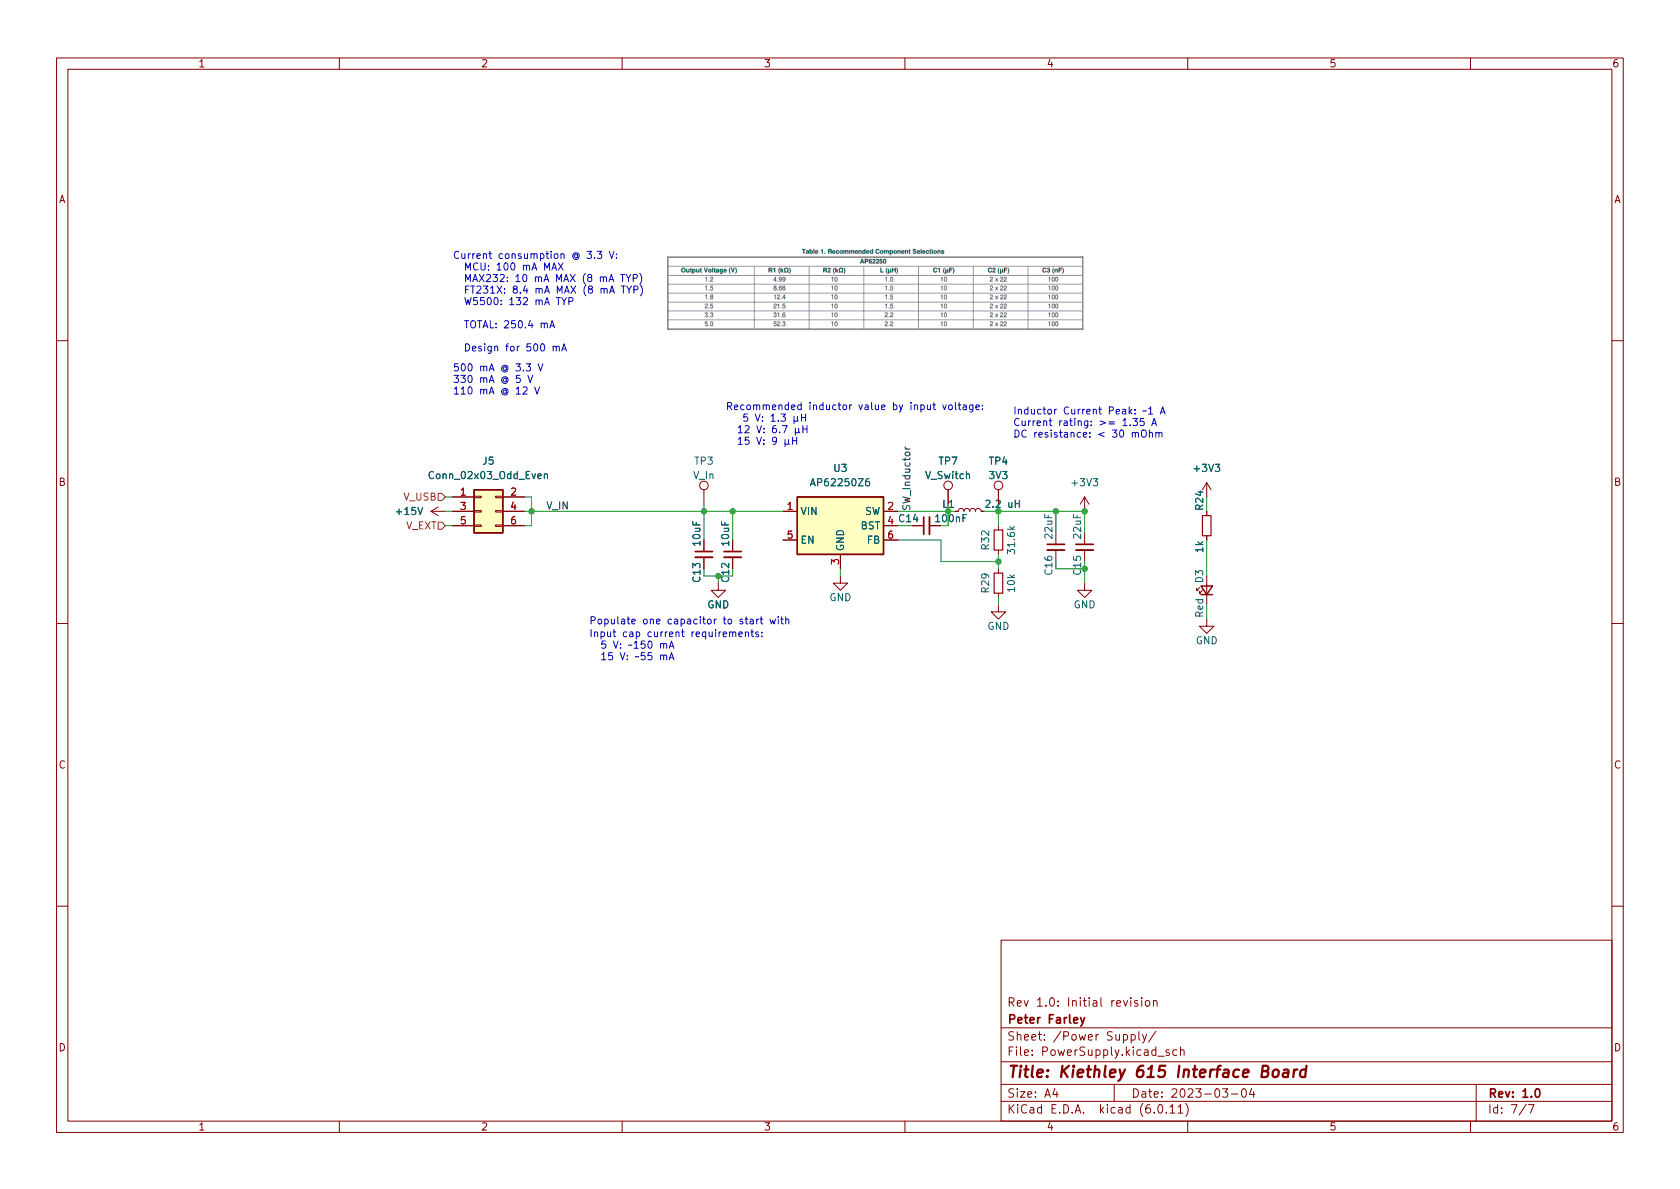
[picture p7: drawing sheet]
(kicad_sch (version 20211123) (generator eeschema)

 (paper "A4")

 (title_block
  (title "Kiethley 615 Interface Board")
  (date "2023-03-04")
  (rev "1.0")
  (company "Peter Farley")
  (comment 1 "Rev 1.0: Initial revision"))

 (lib_symbols
  (symbol "Connector:TestPoint" (pin_numbers hide) (pin_names (offset 0.762) hide) (in_bom yes) (on_board yes)
   (property "Reference" "TP" (id 0) (at 0 6.858 0) (effects (font (size 1.27 1.27))))
   (property "Value" "TestPoint" (id 1) (at 0 5.08 0) (effects (font (size 1.27 1.27))))
   (property "Footprint" "" (id 2) (at 5.08 0 0) (effects (font (size 1.27 1.27)) hide))
   (property "Datasheet" "~" (id 3) (at 5.08 0 0) (effects (font (size 1.27 1.27)) hide))
   (symbol "TestPoint_0_1"
    (circle (center 0 3.302) (radius 0.762) (stroke (width 0) (type default) (color 0 0 0 0)) (fill (type none))))
   (symbol "TestPoint_1_1"
    (pin passive line (at 0 0 90) (length 2.54) (name "1" (effects (font (size 1.27 1.27)))) (number "1" (effects (font (size 1.27 1.27)))))))
  (symbol "Connector_Generic:Conn_02x03_Odd_Even" (pin_names (offset 1.016) hide) (in_bom yes) (on_board yes)
   (property "Reference" "J" (id 0) (at 1.27 5.08 0) (effects (font (size 1.27 1.27))))
   (property "Value" "Conn_02x03_Odd_Even" (id 1) (at 1.27 -5.08 0) (effects (font (size 1.27 1.27))))
   (property "Footprint" "" (id 2) (at 0 0 0) (effects (font (size 1.27 1.27)) hide))
   (property "Datasheet" "~" (id 3) (at 0 0 0) (effects (font (size 1.27 1.27)) hide))
   (symbol "Conn_02x03_Odd_Even_1_1"
    (rectangle (start -1.27 -2.413) (end 0 -2.667) (stroke (width 0.1524) (type default) (color 0 0 0 0)) (fill (type none)))
    (rectangle (start -1.27 0.127) (end 0 -0.127) (stroke (width 0.1524) (type default) (color 0 0 0 0)) (fill (type none)))
    (rectangle (start -1.27 2.667) (end 0 2.413) (stroke (width 0.1524) (type default) (color 0 0 0 0)) (fill (type none)))
    (rectangle (start -1.27 3.81) (end 3.81 -3.81) (stroke (width 0.254) (type default) (color 0 0 0 0)) (fill (type background)))
    (rectangle (start 3.81 -2.413) (end 2.54 -2.667) (stroke (width 0.1524) (type default) (color 0 0 0 0)) (fill (type none)))
    (rectangle (start 3.81 0.127) (end 2.54 -0.127) (stroke (width 0.1524) (type default) (color 0 0 0 0)) (fill (type none)))
    (rectangle (start 3.81 2.667) (end 2.54 2.413) (stroke (width 0.1524) (type default) (color 0 0 0 0)) (fill (type none)))
    (pin passive line (at -5.08 2.54 0) (length 3.81) (name "Pin_1" (effects (font (size 1.27 1.27)))) (number "1" (effects (font (size 1.27 1.27)))))
    (pin passive line (at 7.62 2.54 180) (length 3.81) (name "Pin_2" (effects (font (size 1.27 1.27)))) (number "2" (effects (font (size 1.27 1.27)))))
    (pin passive line (at -5.08 0 0) (length 3.81) (name "Pin_3" (effects (font (size 1.27 1.27)))) (number "3" (effects (font (size 1.27 1.27)))))
    (pin passive line (at 7.62 0 180) (length 3.81) (name "Pin_4" (effects (font (size 1.27 1.27)))) (number "4" (effects (font (size 1.27 1.27)))))
    (pin passive line (at -5.08 -2.54 0) (length 3.81) (name "Pin_5" (effects (font (size 1.27 1.27)))) (number "5" (effects (font (size 1.27 1.27)))))
    (pin passive line (at 7.62 -2.54 180) (length 3.81) (name "Pin_6" (effects (font (size 1.27 1.27)))) (number "6" (effects (font (size 1.27 1.27)))))))
  (symbol "Device:C_Small" (pin_numbers hide) (pin_names (offset 0.254) hide) (in_bom yes) (on_board yes)
   (property "Reference" "C" (id 0) (at 0.254 1.778 0) (effects (font (size 1.27 1.27)) (justify left)))
   (property "Value" "C_Small" (id 1) (at 0.254 -2.032 0) (effects (font (size 1.27 1.27)) (justify left)))
   (property "Footprint" "" (id 2) (at 0 0 0) (effects (font (size 1.27 1.27)) hide))
   (property "Datasheet" "~" (id 3) (at 0 0 0) (effects (font (size 1.27 1.27)) hide))
   (symbol "C_Small_0_1"
    (polyline (pts (xy -1.524 -0.508) (xy 1.524 -0.508)) (stroke (width 0.3302) (type default) (color 0 0 0 0)) (fill (type none)))
    (polyline (pts (xy -1.524 0.508) (xy 1.524 0.508)) (stroke (width 0.3048) (type default) (color 0 0 0 0)) (fill (type none))))
   (symbol "C_Small_1_1"
    (pin passive line (at 0 2.54 270) (length 2.032) (name "~" (effects (font (size 1.27 1.27)))) (number "1" (effects (font (size 1.27 1.27)))))
    (pin passive line (at 0 -2.54 90) (length 2.032) (name "~" (effects (font (size 1.27 1.27)))) (number "2" (effects (font (size 1.27 1.27)))))))
  (symbol "Device:LED_Small" (pin_numbers hide) (pin_names (offset 0.254) hide) (in_bom yes) (on_board yes)
   (property "Reference" "D" (id 0) (at -1.27 3.175 0) (effects (font (size 1.27 1.27)) (justify left)))
   (property "Value" "LED_Small" (id 1) (at -4.445 -2.54 0) (effects (font (size 1.27 1.27)) (justify left)))
   (property "Footprint" "" (id 2) (at 0 0 90) (effects (font (size 1.27 1.27)) hide))
   (property "Datasheet" "~" (id 3) (at 0 0 90) (effects (font (size 1.27 1.27)) hide))
   (symbol "LED_Small_0_1"
    (polyline (pts (xy -0.762 -1.016) (xy -0.762 1.016)) (stroke (width 0.254) (type default) (color 0 0 0 0)) (fill (type none)))
    (polyline (pts (xy 1.016 0) (xy -0.762 0)) (stroke (width 0) (type default) (color 0 0 0 0)) (fill (type none)))
    (polyline (pts (xy 0.762 -1.016) (xy -0.762 0) (xy 0.762 1.016) (xy 0.762 -1.016)) (stroke (width 0.254) (type default) (color 0 0 0 0)) (fill (type none)))
    (polyline (pts (xy 0 0.762) (xy -0.508 1.27) (xy -0.254 1.27) (xy -0.508 1.27) (xy -0.508 1.016)) (stroke (width 0) (type default) (color 0 0 0 0)) (fill (type none)))
    (polyline (pts (xy 0.508 1.27) (xy 0 1.778) (xy 0.254 1.778) (xy 0 1.778) (xy 0 1.524)) (stroke (width 0) (type default) (color 0 0 0 0)) (fill (type none))))
   (symbol "LED_Small_1_1"
    (pin passive line (at -2.54 0 0) (length 1.778) (name "K" (effects (font (size 1.27 1.27)))) (number "1" (effects (font (size 1.27 1.27)))))
    (pin passive line (at 2.54 0 180) (length 1.778) (name "A" (effects (font (size 1.27 1.27)))) (number "2" (effects (font (size 1.27 1.27)))))))
  (symbol "Device:L_Small" (pin_numbers hide) (pin_names (offset 0.254) hide) (in_bom yes) (on_board yes)
   (property "Reference" "L" (id 0) (at 0.762 1.016 0) (effects (font (size 1.27 1.27)) (justify left)))
   (property "Value" "L_Small" (id 1) (at 0.762 -1.016 0) (effects (font (size 1.27 1.27)) (justify left)))
   (property "Footprint" "" (id 2) (at 0 0 0) (effects (font (size 1.27 1.27)) hide))
   (property "Datasheet" "~" (id 3) (at 0 0 0) (effects (font (size 1.27 1.27)) hide))
   (symbol "L_Small_0_1"
    (arc (start 0 -2.032) (mid 0.508 -1.524) (end 0 -1.016) (stroke (width 0) (type default) (color 0 0 0 0)) (fill (type none)))
    (arc (start 0 -1.016) (mid 0.508 -0.508) (end 0 0) (stroke (width 0) (type default) (color 0 0 0 0)) (fill (type none)))
    (arc (start 0 0) (mid 0.508 0.508) (end 0 1.016) (stroke (width 0) (type default) (color 0 0 0 0)) (fill (type none)))
    (arc (start 0 1.016) (mid 0.508 1.524) (end 0 2.032) (stroke (width 0) (type default) (color 0 0 0 0)) (fill (type none))))
   (symbol "L_Small_1_1"
    (pin passive line (at 0 2.54 270) (length 0.508) (name "~" (effects (font (size 1.27 1.27)))) (number "1" (effects (font (size 1.27 1.27)))))
    (pin passive line (at 0 -2.54 90) (length 0.508) (name "~" (effects (font (size 1.27 1.27)))) (number "2" (effects (font (size 1.27 1.27)))))))
  (symbol "Device:R_Small" (pin_numbers hide) (pin_names (offset 0.254) hide) (in_bom yes) (on_board yes)
   (property "Reference" "R" (id 0) (at 0.762 0.508 0) (effects (font (size 1.27 1.27)) (justify left)))
   (property "Value" "R_Small" (id 1) (at 0.762 -1.016 0) (effects (font (size 1.27 1.27)) (justify left)))
   (property "Footprint" "" (id 2) (at 0 0 0) (effects (font (size 1.27 1.27)) hide))
   (property "Datasheet" "~" (id 3) (at 0 0 0) (effects (font (size 1.27 1.27)) hide))
   (symbol "R_Small_0_1"
    (rectangle (start -0.762 1.778) (end 0.762 -1.778) (stroke (width 0.2032) (type default) (color 0 0 0 0)) (fill (type none))))
   (symbol "R_Small_1_1"
    (pin passive line (at 0 2.54 270) (length 0.762) (name "~" (effects (font (size 1.27 1.27)))) (number "1" (effects (font (size 1.27 1.27)))))
    (pin passive line (at 0 -2.54 90) (length 0.762) (name "~" (effects (font (size 1.27 1.27)))) (number "2" (effects (font (size 1.27 1.27)))))))
  (symbol "Regulator_Switching:AP62250Z6" (in_bom yes) (on_board yes)
   (property "Reference" "U" (id 0) (at -7.62 6.35 0) (effects (font (size 1.27 1.27)) (justify left)))
   (property "Value" "AP62250Z6" (id 1) (at 6.35 -6.35 0) (effects (font (size 1.27 1.27))))
   (property "Footprint" "Package_TO_SOT_SMD:SOT-563" (id 2) (at 0 0 0) (effects (font (size 1.27 1.27)) hide))
   (property "Datasheet" "https://www.diodes.com/assets/Datasheets/AP62250.pdf" (id 3) (at 0 0 0) (effects (font (size 1.27 1.27)) hide))
   (symbol "AP62250Z6_0_1"
    (rectangle (start -7.62 5.08) (end 7.62 -5.08) (stroke (width 0.254) (type default) (color 0 0 0 0)) (fill (type background))))
   (symbol "AP62250Z6_1_1"
    (pin power_in line (at -10.16 2.54 0) (length 2.54) (name "VIN" (effects (font (size 1.27 1.27)))) (number "1" (effects (font (size 1.27 1.27)))))
    (pin output line (at 10.16 2.54 180) (length 2.54) (name "SW" (effects (font (size 1.27 1.27)))) (number "2" (effects (font (size 1.27 1.27)))))
    (pin power_in line (at 0 -7.62 90) (length 2.54) (name "GND" (effects (font (size 1.27 1.27)))) (number "3" (effects (font (size 1.27 1.27)))))
    (pin passive line (at 10.16 0 180) (length 2.54) (name "BST" (effects (font (size 1.27 1.27)))) (number "4" (effects (font (size 1.27 1.27)))))
    (pin input line (at -10.16 -2.54 0) (length 2.54) (name "EN" (effects (font (size 1.27 1.27)))) (number "5" (effects (font (size 1.27 1.27)))))
    (pin input line (at 10.16 -2.54 180) (length 2.54) (name "FB" (effects (font (size 1.27 1.27)))) (number "6" (effects (font (size 1.27 1.27)))))))
  (symbol "power:+15V" (power) (pin_names (offset 0)) (in_bom yes) (on_board yes)
   (property "Reference" "#PWR" (id 0) (at 0 -3.81 0) (effects (font (size 1.27 1.27)) hide))
   (property "Value" "+15V" (id 1) (at 0 3.556 0) (effects (font (size 1.27 1.27))))
   (property "Footprint" "" (id 2) (at 0 0 0) (effects (font (size 1.27 1.27)) hide))
   (property "Datasheet" "" (id 3) (at 0 0 0) (effects (font (size 1.27 1.27)) hide))
   (symbol "+15V_0_1"
    (polyline (pts (xy -0.762 1.27) (xy 0 2.54)) (stroke (width 0) (type default) (color 0 0 0 0)) (fill (type none)))
    (polyline (pts (xy 0 0) (xy 0 2.54)) (stroke (width 0) (type default) (color 0 0 0 0)) (fill (type none)))
    (polyline (pts (xy 0 2.54) (xy 0.762 1.27)) (stroke (width 0) (type default) (color 0 0 0 0)) (fill (type none))))
   (symbol "+15V_1_1"
    (pin power_in line (at 0 0 90) (length 0) hide (name "+15V" (effects (font (size 1.27 1.27)))) (number "1" (effects (font (size 1.27 1.27)))))))
  (symbol "power:+3V3" (power) (pin_names (offset 0)) (in_bom yes) (on_board yes)
   (property "Reference" "#PWR" (id 0) (at 0 -3.81 0) (effects (font (size 1.27 1.27)) hide))
   (property "Value" "+3V3" (id 1) (at 0 3.556 0) (effects (font (size 1.27 1.27))))
   (property "Footprint" "" (id 2) (at 0 0 0) (effects (font (size 1.27 1.27)) hide))
   (property "Datasheet" "" (id 3) (at 0 0 0) (effects (font (size 1.27 1.27)) hide))
   (symbol "+3V3_0_1"
    (polyline (pts (xy -0.762 1.27) (xy 0 2.54)) (stroke (width 0) (type default) (color 0 0 0 0)) (fill (type none)))
    (polyline (pts (xy 0 0) (xy 0 2.54)) (stroke (width 0) (type default) (color 0 0 0 0)) (fill (type none)))
    (polyline (pts (xy 0 2.54) (xy 0.762 1.27)) (stroke (width 0) (type default) (color 0 0 0 0)) (fill (type none))))
   (symbol "+3V3_1_1"
    (pin power_in line (at 0 0 90) (length 0) hide (name "+3V3" (effects (font (size 1.27 1.27)))) (number "1" (effects (font (size 1.27 1.27)))))))
  (symbol "power:GND" (power) (pin_names (offset 0)) (in_bom yes) (on_board yes)
   (property "Reference" "#PWR" (id 0) (at 0 -6.35 0) (effects (font (size 1.27 1.27)) hide))
   (property "Value" "GND" (id 1) (at 0 -3.81 0) (effects (font (size 1.27 1.27))))
   (property "Footprint" "" (id 2) (at 0 0 0) (effects (font (size 1.27 1.27)) hide))
   (property "Datasheet" "" (id 3) (at 0 0 0) (effects (font (size 1.27 1.27)) hide))
   (symbol "GND_0_1"
    (polyline (pts (xy 0 0) (xy 0 -1.27) (xy 1.27 -1.27) (xy 0 -2.54) (xy -1.27 -1.27) (xy 0 -1.27)) (stroke (width 0) (type default) (color 0 0 0 0)) (fill (type none))))
   (symbol "GND_1_1"
    (pin power_in line (at 0 0 270) (length 0) hide (name "GND" (effects (font (size 1.27 1.27)))) (number "1" (effects (font (size 1.27 1.27))))))))

 (junction (at 124.46 90.17) (diameter 0) (color 0 0 0 0))
 (junction (at 127 101.6) (diameter 0) (color 0 0 0 0))
 (junction (at 129.54 90.17) (diameter 0) (color 0 0 0 0))
 (junction (at 93.98 90.17) (diameter 0) (color 0 0 0 0))
 (junction (at 191.77 100.33) (diameter 0) (color 0 0 0 0))
 (junction (at 167.64 90.17) (diameter 0) (color 0 0 0 0))
 (junction (at 176.53 99.06) (diameter 0) (color 0 0 0 0))
 (junction (at 186.69 90.17) (diameter 0) (color 0 0 0 0))
 (junction (at 176.53 90.17) (diameter 0) (color 0 0 0 0))
 (junction (at 191.77 90.17) (diameter 0) (color 0 0 0 0))

 (wire (pts (xy 127 101.6) (xy 129.54 101.6)) (stroke (width 0) (type default) (color 0 0 0 0)))
 (wire (pts (xy 186.69 90.17) (xy 176.53 90.17)) (stroke (width 0) (type default) (color 0 0 0 0)))
 (wire (pts (xy 158.75 95.25) (xy 166.37 95.25)) (stroke (width 0) (type default) (color 0 0 0 0)))
 (wire (pts (xy 191.77 99.06) (xy 191.77 100.33)) (stroke (width 0) (type default) (color 0 0 0 0)))
 (wire (pts (xy 124.46 90.17) (xy 129.54 90.17)) (stroke (width 0) (type default) (color 0 0 0 0)))
 (wire (pts (xy 92.71 92.71) (xy 93.98 92.71)) (stroke (width 0) (type default) (color 0 0 0 0)))
 (wire (pts (xy 93.98 92.71) (xy 93.98 90.17)) (stroke (width 0) (type default) (color 0 0 0 0)))
 (wire (pts (xy 93.98 87.63) (xy 93.98 90.17)) (stroke (width 0) (type default) (color 0 0 0 0)))
 (wire (pts (xy 129.54 90.17) (xy 138.43 90.17)) (stroke (width 0) (type default) (color 0 0 0 0)))
 (wire (pts (xy 191.77 93.98) (xy 191.77 90.17)) (stroke (width 0) (type default) (color 0 0 0 0)))
 (wire (pts (xy 127 101.6) (xy 127 102.87)) (stroke (width 0) (type default) (color 0 0 0 0)))
 (wire (pts (xy 78.74 87.63) (xy 80.01 87.63)) (stroke (width 0) (type default) (color 0 0 0 0)))
 (wire (pts (xy 167.64 92.71) (xy 167.64 90.17)) (stroke (width 0) (type default) (color 0 0 0 0)))
 (wire (pts (xy 176.53 97.79) (xy 176.53 99.06)) (stroke (width 0) (type default) (color 0 0 0 0)))
 (wire (pts (xy 78.74 90.17) (xy 80.01 90.17)) (stroke (width 0) (type default) (color 0 0 0 0)))
 (wire (pts (xy 166.37 99.06) (xy 176.53 99.06)) (stroke (width 0) (type default) (color 0 0 0 0)))
 (wire (pts (xy 158.75 90.17) (xy 167.64 90.17)) (stroke (width 0) (type default) (color 0 0 0 0)))
 (wire (pts (xy 213.36 87.63) (xy 213.36 90.17)) (stroke (width 0) (type default) (color 0 0 0 0)))
 (wire (pts (xy 124.46 101.6) (xy 124.46 100.33)) (stroke (width 0) (type default) (color 0 0 0 0)))
 (wire (pts (xy 93.98 90.17) (xy 124.46 90.17)) (stroke (width 0) (type default) (color 0 0 0 0)))
 (wire (pts (xy 186.69 100.33) (xy 191.77 100.33)) (stroke (width 0) (type default) (color 0 0 0 0)))
 (wire (pts (xy 176.53 90.17) (xy 176.53 92.71)) (stroke (width 0) (type default) (color 0 0 0 0)))
 (wire (pts (xy 93.98 90.17) (xy 92.71 90.17)) (stroke (width 0) (type default) (color 0 0 0 0)))
 (wire (pts (xy 158.75 92.71) (xy 161.29 92.71)) (stroke (width 0) (type default) (color 0 0 0 0)))
 (wire (pts (xy 148.59 100.33) (xy 148.59 101.6)) (stroke (width 0) (type default) (color 0 0 0 0)))
 (wire (pts (xy 213.36 106.68) (xy 213.36 109.22)) (stroke (width 0) (type default) (color 0 0 0 0)))
 (wire (pts (xy 166.37 95.25) (xy 166.37 99.06)) (stroke (width 0) (type default) (color 0 0 0 0)))
 (wire (pts (xy 129.54 90.17) (xy 129.54 95.25)) (stroke (width 0) (type default) (color 0 0 0 0)))
 (wire (pts (xy 176.53 99.06) (xy 176.53 100.33)) (stroke (width 0) (type default) (color 0 0 0 0)))
 (wire (pts (xy 186.69 90.17) (xy 186.69 93.98)) (stroke (width 0) (type default) (color 0 0 0 0)))
 (wire (pts (xy 124.46 101.6) (xy 127 101.6)) (stroke (width 0) (type default) (color 0 0 0 0)))
 (wire (pts (xy 176.53 88.9) (xy 176.53 90.17)) (stroke (width 0) (type default) (color 0 0 0 0)))
 (wire (pts (xy 129.54 101.6) (xy 129.54 100.33)) (stroke (width 0) (type default) (color 0 0 0 0)))
 (wire (pts (xy 213.36 95.25) (xy 213.36 101.6)) (stroke (width 0) (type default) (color 0 0 0 0)))
 (wire (pts (xy 124.46 88.9) (xy 124.46 90.17)) (stroke (width 0) (type default) (color 0 0 0 0)))
 (wire (pts (xy 176.53 105.41) (xy 176.53 106.68)) (stroke (width 0) (type default) (color 0 0 0 0)))
 (wire (pts (xy 191.77 100.33) (xy 191.77 102.87)) (stroke (width 0) (type default) (color 0 0 0 0)))
 (wire (pts (xy 167.64 88.9) (xy 167.64 90.17)) (stroke (width 0) (type default) (color 0 0 0 0)))
 (wire (pts (xy 167.64 90.17) (xy 168.91 90.17)) (stroke (width 0) (type default) (color 0 0 0 0)))
 (wire (pts (xy 186.69 99.06) (xy 186.69 100.33)) (stroke (width 0) (type default) (color 0 0 0 0)))
 (wire (pts (xy 166.37 92.71) (xy 167.64 92.71)) (stroke (width 0) (type default) (color 0 0 0 0)))
 (wire (pts (xy 191.77 90.17) (xy 186.69 90.17)) (stroke (width 0) (type default) (color 0 0 0 0)))
 (wire (pts (xy 92.71 87.63) (xy 93.98 87.63)) (stroke (width 0) (type default) (color 0 0 0 0)))
 (wire (pts (xy 173.99 90.17) (xy 176.53 90.17)) (stroke (width 0) (type default) (color 0 0 0 0)))
 (wire (pts (xy 78.74 92.71) (xy 80.01 92.71)) (stroke (width 0) (type default) (color 0 0 0 0)))
 (wire (pts (xy 124.46 90.17) (xy 124.46 95.25)) (stroke (width 0) (type default) (color 0 0 0 0)))

 (image (at 154.94 50.8)
  (data))

 (text "Input cap current requirements:\n  5 V: ~150 mA\n  15 V: ~55 mA" (at 104.14 116.84 0) (effects (font (size 1.27 1.27)) (justify left bottom)))
 (text "Current consumption @ 3.3 V:\n  MCU: 100 mA MAX\n  MAX232: 10 mA MAX (8 mA TYP)\n  FT231X: 8.4 mA MAX (8 mA TYP)\n  W5500: 132 mA TYP\n\n  TOTAL: 250.4 mA\n\n  Design for 500 mA" (at 80.01 62.23 0) (effects (font (size 1.27 1.27)) (justify left bottom)))
 (text "Inductor Current Peak: ~1 A\nCurrent rating: >= 1.35 A\nDC resistance: < 30 mOhm" (at 179.07 77.47 0) (effects (font (size 1.27 1.27)) (justify left bottom)))
 (text "500 mA @ 3.3 V\n330 mA @ 5 V\n110 mA @ 12 V" (at 80.01 69.85 0) (effects (font (size 1.27 1.27)) (justify left bottom)))
 (text "Recommended inductor value by input voltage:\n   5 V: 1.3 µH\n  12 V: 6.7 µH\n  15 V: 9 µH" (at 128.27 78.74 0) (effects (font (size 1.27 1.27)) (justify left bottom)))
 (text "Populate one capacitor to start with" (at 104.14 110.49 0) (effects (font (size 1.27 1.27)) (justify left bottom)))

 (label "SW_Inductor" (at 161.29 90.17 90) (effects (font (size 1.27 1.27)) (justify left bottom)))
 (label "V_IN" (at 96.52 90.17 0) (effects (font (size 1.27 1.27)) (justify left bottom)))

 (hierarchical_label "V_EXT" (shape input) (at 78.74 92.71 180) (effects (font (size 1.27 1.27)) (justify right)))
 (hierarchical_label "V_USB" (shape input) (at 78.74 87.63 180) (effects (font (size 1.27 1.27)) (justify right)))

 (symbol (lib_id "Device:R_Small") (at 213.36 92.71 180) (unit 1) (in_bom yes) (on_board yes)
  (property "Reference" "R24" (id 0) (at 212.09 90.17 90) (effects (font (size 1.27 1.27)) (justify right)))
  (property "Value" "1k" (id 1) (at 212.09 95.25 90) (effects (font (size 1.27 1.27)) (justify left)))
  (property "Footprint" "Resistor_SMD:R_0603_1608Metric" (id 2) (at 213.36 92.71 0) (effects (font (size 1.27 1.27)) hide))
  (property "Datasheet" "~" (id 3) (at 213.36 92.71 0) (effects (font (size 1.27 1.27)) hide))
  (property "DigiKey" "https://www.digikey.com/en/products/detail/walsin-technology-corporation/WR06X102-JTL/13241138" (id 4) (at 213.36 92.71 0) (effects (font (size 1.27 1.27)) hide)) (pin "1") (pin "2"))

 (symbol (lib_id "power:GND") (at 176.53 106.68 0) (unit 1) (in_bom yes) (on_board yes)
  (property "Reference" "#PWR0175" (id 0) (at 176.53 113.03 0) (effects (font (size 1.27 1.27)) hide))
  (property "Value" "GND" (id 1) (at 176.53 110.49 0))
  (property "Footprint" "" (id 2) (at 176.53 106.68 0) (effects (font (size 1.27 1.27)) hide))
  (property "Datasheet" "" (id 3) (at 176.53 106.68 0) (effects (font (size 1.27 1.27)) hide)) (pin "1"))

 (symbol (lib_id "Device:LED_Small") (at 213.36 104.14 90) (unit 1) (in_bom yes) (on_board yes)
  (property "Reference" "D3" (id 0) (at 212.09 100.33 0) (effects (font (size 1.27 1.27)) (justify right)))
  (property "Value" "Red" (id 1) (at 212.09 105.41 0) (effects (font (size 1.27 1.27)) (justify right)))
  (property "Footprint" "LED_SMD:LED_0603_1608Metric" (id 2) (at 213.36 104.14 90) (effects (font (size 1.27 1.27)) hide))
  (property "Datasheet" "~" (id 3) (at 213.36 104.14 90) (effects (font (size 1.27 1.27)) hide))
  (property "DigiKey" "https://www.digikey.com/en/products/detail/harvatek-corporation/B1911USD-20D000114U1930/15519991" (id 4) (at 213.36 104.14 0) (effects (font (size 1.27 1.27)) hide)) (pin "1") (pin "2"))

 (symbol (lib_id "power:GND") (at 148.59 101.6 0) (unit 1) (in_bom yes) (on_board yes)
  (property "Reference" "#PWR0178" (id 0) (at 148.59 107.95 0) (effects (font (size 1.27 1.27)) hide))
  (property "Value" "GND" (id 1) (at 148.59 105.41 0))
  (property "Footprint" "" (id 2) (at 148.59 101.6 0) (effects (font (size 1.27 1.27)) hide))
  (property "Datasheet" "" (id 3) (at 148.59 101.6 0) (effects (font (size 1.27 1.27)) hide)) (pin "1"))

 (symbol (lib_id "Device:R_Small") (at 176.53 95.25 0) (unit 1) (in_bom yes) (on_board yes)
  (property "Reference" "R32" (id 0) (at 175.26 95.25 90) (effects (font (size 1.27 1.27)) (justify bottom)))
  (property "Value" "31.6k" (id 1) (at 177.8 95.25 90) (effects (font (size 1.27 1.27)) (justify top)))
  (property "Footprint" "Resistor_SMD:R_0603_1608Metric" (id 2) (at 176.53 95.25 0) (effects (font (size 1.27 1.27)) hide))
  (property "Datasheet" "~" (id 3) (at 176.53 95.25 0) (effects (font (size 1.27 1.27)) hide))
  (property "DigiKey" "https://www.digikey.com/en/products/detail/bourns-inc/CR0603-FX-3162ELF/3783940" (id 4) (at 176.53 95.25 0) (effects (font (size 1.27 1.27)) hide)) (pin "1") (pin "2"))

 (symbol (lib_id "Connector:TestPoint") (at 124.46 88.9 0) (unit 1) (in_bom no) (on_board yes)
  (property "Reference" "TP3" (id 0) (at 124.46 81.28 0))
  (property "Value" "V_In" (id 1) (at 124.46 83.82 0))
  (property "Footprint" "TestPoint:TestPoint_THTPad_1.5x1.5mm_Drill0.7mm" (id 2) (at 129.54 88.9 0) (effects (font (size 1.27 1.27)) hide))
  (property "Datasheet" "~" (id 3) (at 129.54 88.9 0) (effects (font (size 1.27 1.27)) hide)) (pin "1"))

 (symbol (lib_id "Device:C_Small") (at 186.69 96.52 0) (unit 1) (in_bom yes) (on_board yes)
  (property "Reference" "C16" (id 0) (at 185.42 97.79 90) (effects (font (size 1.27 1.27)) (justify right)))
  (property "Value" "22uF" (id 1) (at 185.42 95.25 90) (effects (font (size 1.27 1.27)) (justify left)))
  (property "Footprint" "Capacitor_SMD:C_0805_2012Metric" (id 2) (at 186.69 96.52 0) (effects (font (size 1.27 1.27)) hide))
  (property "Datasheet" "https://media.digikey.com/pdf/Data%20Sheets/Samsung%20PDFs/CL21A226MAYNNNE_Spec.pdf" (id 3) (at 186.69 96.52 0) (effects (font (size 1.27 1.27)) hide))
  (property "DigiKey" "https://www.digikey.com/en/products/detail/samsung-electro-mechanics/CL21A226MAYNNNE/10479857" (id 4) (at 186.69 96.52 90) (effects (font (size 1.27 1.27)) hide)) (pin "1") (pin "2"))

 (symbol (lib_id "Device:L_Small") (at 171.45 90.17 90) (unit 1) (in_bom yes) (on_board yes)
  (property "Reference" "L1" (id 0) (at 168.91 88.9 90) (effects (font (size 1.27 1.27)) (justify left)))
  (property "Value" "2.2 uH" (id 1) (at 173.99 88.9 90) (effects (font (size 1.27 1.27)) (justify right)))
  (property "Footprint" "Inductor_SMD:L_Taiyo-Yuden_NR-50xx" (id 2) (at 171.45 90.17 0) (effects (font (size 1.27 1.27)) hide))
  (property "Datasheet" "https://media.digikey.com/pdf/Data%20Sheets/Taiyo%20Yuden%20PDFs%20URL%20links/NRS5024T2R2NMGJ_SS.pdf" (id 3) (at 171.45 90.17 0) (effects (font (size 1.27 1.27)) hide))
  (property "DigiKey" "https://www.digikey.com/en/products/detail/taiyo-yuden/NRS5024T2R2NMGJ/4970841" (id 4) (at 171.45 90.17 90) (effects (font (size 1.27 1.27)) hide)) (pin "1") (pin "2"))

 (symbol (lib_id "power:GND") (at 191.77 102.87 0) (unit 1) (in_bom yes) (on_board yes)
  (property "Reference" "#PWR0176" (id 0) (at 191.77 109.22 0) (effects (font (size 1.27 1.27)) hide))
  (property "Value" "GND" (id 1) (at 191.77 106.68 0))
  (property "Footprint" "" (id 2) (at 191.77 102.87 0) (effects (font (size 1.27 1.27)) hide))
  (property "Datasheet" "" (id 3) (at 191.77 102.87 0) (effects (font (size 1.27 1.27)) hide)) (pin "1"))

 (symbol (lib_id "Connector:TestPoint") (at 167.64 88.9 0) (unit 1) (in_bom no) (on_board yes)
  (property "Reference" "TP7" (id 0) (at 167.64 81.28 0))
  (property "Value" "V_Switch" (id 1) (at 167.64 83.82 0))
  (property "Footprint" "TestPoint:TestPoint_THTPad_1.5x1.5mm_Drill0.7mm" (id 2) (at 172.72 88.9 0) (effects (font (size 1.27 1.27)) hide))
  (property "Datasheet" "~" (id 3) (at 172.72 88.9 0) (effects (font (size 1.27 1.27)) hide)) (pin "1"))

 (symbol (lib_id "Device:C_Small") (at 129.54 97.79 0) (unit 1) (in_bom yes) (on_board yes)
  (property "Reference" "C12" (id 0) (at 128.27 99.06 90) (effects (font (size 1.27 1.27)) (justify right)))
  (property "Value" "10uF" (id 1) (at 128.27 96.52 90) (effects (font (size 1.27 1.27)) (justify left)))
  (property "Footprint" "Capacitor_SMD:C_0805_2012Metric" (id 2) (at 129.54 97.79 0) (effects (font (size 1.27 1.27)) hide))
  (property "Datasheet" "https://media.digikey.com/pdf/Data%20Sheets/Taiyo%20Yuden%20PDFs%20URL%20links/TMK212BBJ106KG-T_SS.pdf" (id 3) (at 129.54 97.79 0) (effects (font (size 1.27 1.27)) hide))
  (property "DigiKey" "https://www.digikey.com/en/products/detail/taiyo-yuden/TMK212BBJ106KG-T/2714163" (id 4) (at 129.54 97.79 90) (effects (font (size 1.27 1.27)) hide)) (pin "1") (pin "2"))

 (symbol (lib_id "Device:C_Small") (at 191.77 96.52 0) (unit 1) (in_bom yes) (on_board yes)
  (property "Reference" "C15" (id 0) (at 190.5 97.79 90) (effects (font (size 1.27 1.27)) (justify right)))
  (property "Value" "22uF" (id 1) (at 190.5 95.25 90) (effects (font (size 1.27 1.27)) (justify left)))
  (property "Footprint" "Capacitor_SMD:C_0805_2012Metric" (id 2) (at 191.77 96.52 0) (effects (font (size 1.27 1.27)) hide))
  (property "Datasheet" "https://media.digikey.com/pdf/Data%20Sheets/Samsung%20PDFs/CL21A226MAYNNNE_Spec.pdf" (id 3) (at 191.77 96.52 0) (effects (font (size 1.27 1.27)) hide))
  (property "DigiKey" "https://www.digikey.com/en/products/detail/samsung-electro-mechanics/CL21A226MAYNNNE/10479857" (id 4) (at 191.77 96.52 90) (effects (font (size 1.27 1.27)) hide)) (pin "1") (pin "2"))

 (symbol (lib_id "Device:C_Small") (at 124.46 97.79 0) (unit 1) (in_bom yes) (on_board yes)
  (property "Reference" "C13" (id 0) (at 123.19 99.06 90) (effects (font (size 1.27 1.27)) (justify right)))
  (property "Value" "10uF" (id 1) (at 123.19 96.52 90) (effects (font (size 1.27 1.27)) (justify left)))
  (property "Footprint" "Capacitor_SMD:C_0805_2012Metric" (id 2) (at 124.46 97.79 0) (effects (font (size 1.27 1.27)) hide))
  (property "Datasheet" "https://media.digikey.com/pdf/Data%20Sheets/Taiyo%20Yuden%20PDFs%20URL%20links/TMK212BBJ106KG-T_SS.pdf" (id 3) (at 124.46 97.79 0) (effects (font (size 1.27 1.27)) hide))
  (property "DigiKey" "https://www.digikey.com/en/products/detail/taiyo-yuden/TMK212BBJ106KG-T/2714163" (id 4) (at 124.46 97.79 90) (effects (font (size 1.27 1.27)) hide)) (pin "1") (pin "2"))

 (symbol (lib_id "power:+15V") (at 78.74 90.17 90) (unit 1) (in_bom yes) (on_board yes) (fields_autoplaced)
  (property "Reference" "#PWR0173" (id 0) (at 82.55 90.17 0) (effects (font (size 1.27 1.27)) hide))
  (property "Value" "+15V" (id 1) (at 74.93 90.1699 90) (effects (font (size 1.27 1.27)) (justify left)))
  (property "Footprint" "" (id 2) (at 78.74 90.17 0) (effects (font (size 1.27 1.27)) hide))
  (property "Datasheet" "" (id 3) (at 78.74 90.17 0) (effects (font (size 1.27 1.27)) hide)) (pin "1"))

 (symbol (lib_id "Device:R_Small") (at 176.53 102.87 0) (unit 1) (in_bom yes) (on_board yes)
  (property "Reference" "R29" (id 0) (at 175.26 102.87 90) (effects (font (size 1.27 1.27)) (justify bottom)))
  (property "Value" "10k" (id 1) (at 177.8 102.87 90) (effects (font (size 1.27 1.27)) (justify top)))
  (property "Footprint" "Resistor_SMD:R_0603_1608Metric" (id 2) (at 176.53 102.87 0) (effects (font (size 1.27 1.27)) hide))
  (property "Datasheet" "~" (id 3) (at 176.53 102.87 0) (effects (font (size 1.27 1.27)) hide))
  (property "DigiKey" "https://www.digikey.com/en/products/detail/yageo/RC0603FR-1010KL/12756395" (id 4) (at 176.53 102.87 0) (effects (font (size 1.27 1.27)) hide)) (pin "1") (pin "2"))

 (symbol (lib_id "Connector:TestPoint") (at 176.53 88.9 0) (unit 1) (in_bom no) (on_board yes)
  (property "Reference" "TP4" (id 0) (at 176.53 81.28 0))
  (property "Value" "3V3" (id 1) (at 176.53 83.82 0))
  (property "Footprint" "TestPoint:TestPoint_THTPad_1.5x1.5mm_Drill0.7mm" (id 2) (at 181.61 88.9 0) (effects (font (size 1.27 1.27)) hide))
  (property "Datasheet" "~" (id 3) (at 181.61 88.9 0) (effects (font (size 1.27 1.27)) hide)) (pin "1"))

 (symbol (lib_id "power:GND") (at 213.36 109.22 0) (unit 1) (in_bom yes) (on_board yes)
  (property "Reference" "#PWR0186" (id 0) (at 213.36 115.57 0) (effects (font (size 1.27 1.27)) hide))
  (property "Value" "GND" (id 1) (at 213.36 113.03 0))
  (property "Footprint" "" (id 2) (at 213.36 109.22 0) (effects (font (size 1.27 1.27)) hide))
  (property "Datasheet" "" (id 3) (at 213.36 109.22 0) (effects (font (size 1.27 1.27)) hide)) (pin "1"))

 (symbol (lib_id "Connector_Generic:Conn_02x03_Odd_Even") (at 85.09 90.17 0) (unit 1) (in_bom yes) (on_board yes) (fields_autoplaced)
  (property "Reference" "J5" (id 0) (at 86.36 81.28 0))
  (property "Value" "Conn_02x03_Odd_Even" (id 1) (at 86.36 83.82 0))
  (property "Footprint" "Connector_PinHeader_1.27mm:PinHeader_2x03_P1.27mm_Vertical" (id 2) (at 85.09 90.17 0) (effects (font (size 1.27 1.27)) hide))
  (property "Datasheet" "~" (id 3) (at 85.09 90.17 0) (effects (font (size 1.27 1.27)) hide)) (pin "1") (pin "2") (pin "3") (pin "4") (pin "5") (pin "6"))

 (symbol (lib_id "power:+3V3") (at 191.77 90.17 0) (unit 1) (in_bom yes) (on_board yes) (fields_autoplaced)
  (property "Reference" "#PWR0177" (id 0) (at 191.77 93.98 0) (effects (font (size 1.27 1.27)) hide))
  (property "Value" "+3V3" (id 1) (at 191.77 85.09 0))
  (property "Footprint" "" (id 2) (at 191.77 90.17 0) (effects (font (size 1.27 1.27)) hide))
  (property "Datasheet" "" (id 3) (at 191.77 90.17 0) (effects (font (size 1.27 1.27)) hide)) (pin "1"))

 (symbol (lib_id "Regulator_Switching:AP62250Z6") (at 148.59 92.71 0) (unit 1) (in_bom yes) (on_board yes) (fields_autoplaced)
  (property "Reference" "U3" (id 0) (at 148.59 82.55 0))
  (property "Value" "AP62250Z6" (id 1) (at 148.59 85.09 0))
  (property "Footprint" "Package_TO_SOT_SMD:SOT-563" (id 2) (at 148.59 92.71 0) (effects (font (size 1.27 1.27)) hide))
  (property "Datasheet" "https://www.diodes.com/assets/Datasheets/AP62250.pdf" (id 3) (at 148.59 92.71 0) (effects (font (size 1.27 1.27)) hide))
  (property "DigiKey" "https://www.digikey.com/en/products/detail/diodes-incorporated/AP62250Z6-7/12349310" (id 4) (at 148.59 92.71 0) (effects (font (size 1.27 1.27)) hide)) (pin "1") (pin "2") (pin "3") (pin "4") (pin "5") (pin "6"))

 (symbol (lib_id "power:+3V3") (at 213.36 87.63 0) (unit 1) (in_bom yes) (on_board yes) (fields_autoplaced)
  (property "Reference" "#PWR0185" (id 0) (at 213.36 91.44 0) (effects (font (size 1.27 1.27)) hide))
  (property "Value" "+3V3" (id 1) (at 213.36 82.55 0))
  (property "Footprint" "" (id 2) (at 213.36 87.63 0) (effects (font (size 1.27 1.27)) hide))
  (property "Datasheet" "" (id 3) (at 213.36 87.63 0) (effects (font (size 1.27 1.27)) hide)) (pin "1"))

 (symbol (lib_id "Device:C_Small") (at 163.83 92.71 90) (unit 1) (in_bom yes) (on_board yes)
  (property "Reference" "C14" (id 0) (at 162.56 91.44 90) (effects (font (size 1.27 1.27)) (justify left)))
  (property "Value" "100nF" (id 1) (at 165.1 91.44 90) (effects (font (size 1.27 1.27)) (justify right)))
  (property "Footprint" "Capacitor_SMD:C_0603_1608Metric" (id 2) (at 163.83 92.71 0) (effects (font (size 1.27 1.27)) hide))
  (property "Datasheet" "~" (id 3) (at 163.83 92.71 0) (effects (font (size 1.27 1.27)) hide))
  (property "DigiKey" "https://www.digikey.com/en/products/detail/samsung-electro-mechanics/CL10B104KB8NNWC/3887593" (id 4) (at 163.83 92.71 0) (effects (font (size 1.27 1.27)) hide)) (pin "1") (pin "2"))

 (symbol (lib_id "power:GND") (at 127 102.87 0) (unit 1) (in_bom yes) (on_board yes)
  (property "Reference" "#PWR0174" (id 0) (at 127 109.22 0) (effects (font (size 1.27 1.27)) hide))
  (property "Value" "GND" (id 1) (at 127 106.68 0))
  (property "Footprint" "" (id 2) (at 127 102.87 0) (effects (font (size 1.27 1.27)) hide))
  (property "Datasheet" "" (id 3) (at 127 102.87 0) (effects (font (size 1.27 1.27)) hide)) (pin "1")))
